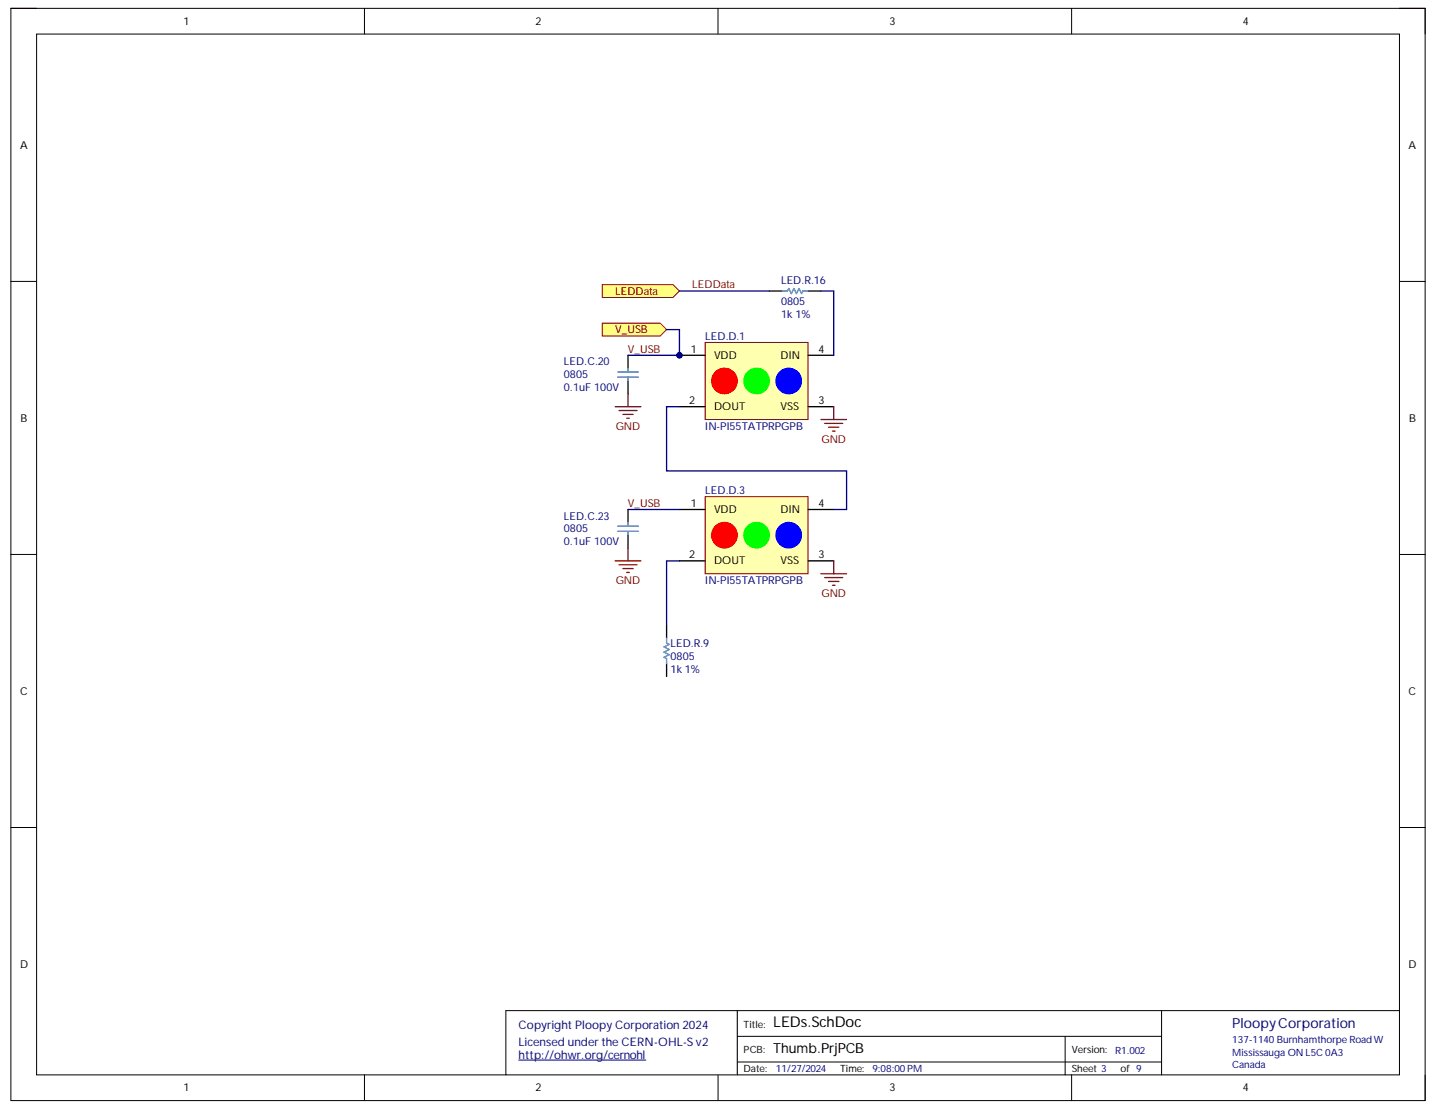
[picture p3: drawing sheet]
<svg xmlns="http://www.w3.org/2000/svg" width="279mm" height="216mm" viewBox="0 0 279 216" stroke-linecap="round" stroke-linejoin="round" font-family="sans-serif">
<path d="M2.1 1.6h274.8v212.3h-274.8z" fill="none" stroke="#000" stroke-width=".19"/>
<path d="M7.1 6.6h264.8v202.3h-264.8z" fill-rule="evenodd" fill="#fff"/>
<g fill="none" stroke="#000" stroke-width=".19">
<path d="M2.1 1.6h5M7.1 6.6h264.8v202.3h-264.8zM70.8 1.6v5M139.5 1.6v5M208.2 1.6v5M271.9 1.6h5v5M2.1 54.7h5M271.9 54.7h5M2.1 107.7h5M271.9 107.8h5M2.1 160.8h5M271.9 160.8h5"/>
<path d="M143.3 196.4v12.5M225.7 196.4v12.5M271.9 196.4h-173.6v12.5M70.8 208.9v5M139.5 208.9v5M143.3 201.4h82.4M143.3 206.4h82.4M207 201.4v7.5M208.2 208.9v5M276.9 208.9v5"/>
</g>
<path d="M100.8 206h24.7" fill="none" stroke="#000080" stroke-width=".19"/>
<circle cx="132" cy="69" r=".5" fill="#000080"/>
<circle cx="132" cy="69" r=".5" fill="none" stroke="#000080" stroke-width=".19"/>
<path d="M137 66.5h20v15h-20z" fill-rule="evenodd" fill="#ffffb0"/>
<path d="M137 66.5h20v15h-20z" fill="none" stroke="#800000" stroke-width=".19"/>
<path d="M132 79h5M132 69h5M157 69h5" fill="none" stroke="#000" stroke-width=".25"/>
<circle cx="132" cy="69" r=".5" fill="#000080"/>
<circle cx="132" cy="69" r=".5" fill="none" stroke="#000080" stroke-width=".19"/>
<path d="M157 79h5" fill="none" stroke="#000" stroke-width=".25"/>
<circle cx="140.8" cy="74" r="2.5" fill="#f00"/>
<circle cx="140.8" cy="74" r="2.5" fill="none" stroke="#f00" stroke-width=".19"/>
<circle cx="147" cy="74" r="2.5" fill="#0f0"/>
<circle cx="147" cy="74" r="2.5" fill="none" stroke="#0f0" stroke-width=".19"/>
<circle cx="153.2" cy="74" r="2.5" fill="#00f"/>
<circle cx="153.2" cy="74" r="2.5" fill="none" stroke="#00f" stroke-width=".19"/>
<path d="M137 96.5h20v15h-20z" fill-rule="evenodd" fill="#ffffb0"/>
<path d="M137 96.5h20v15h-20z" fill="none" stroke="#800000" stroke-width=".19"/>
<path d="M132 99h5M157 99h5M132 109h5M157 109h5" fill="none" stroke="#000" stroke-width=".25"/>
<circle cx="140.8" cy="104" r="2.5" fill="#f00"/>
<circle cx="140.8" cy="104" r="2.5" fill="none" stroke="#f00" stroke-width=".19"/>
<circle cx="147" cy="104" r="2.5" fill="#0f0"/>
<circle cx="147" cy="104" r="2.5" fill="none" stroke="#0f0" stroke-width=".19"/>
<circle cx="153.2" cy="104" r="2.5" fill="#00f"/>
<circle cx="153.2" cy="104" r="2.5" fill="none" stroke="#00f" stroke-width=".19"/>
<g fill="none" stroke="#800000" stroke-width=".25">
<path d="M119.5 79h5M120.3 79.8h3.5M122 76.5v2.5M162 79v2.5M121 80.5h2M121.8 81.3h.5M159.5 81.5h5M160.2 82.3h3.5M161 83h2M161.7 83.8h.5M119.5 109h5M120.3 109.7h3.5"/>
<path d="M121 110.5h2M121.8 111.2h.5M122 106.5v2.5M159.5 111.5h5M160.2 112.2h3.5M161 113h2M161.7 113.7h.5M162 109v2.5"/>
</g>
<path d="M149.5 56.6h2.5M157 56.6h2.5M122 69v2.5M122 74v2.5M122 99v2.5M122 104v2.5" fill="none" stroke="#000" stroke-width=".25"/>
<path d="M152 56.6h1l.3-.5 .4 1 .5-1 .5 1 .5-1 .5 1 .3-.5h1M120 73.3h4M120 72.3h4M122 71.5v.8M122 73.3v.7M120 103.3h4M120 102.3h4M122 101.5v.8M122 103.3v.7" fill="none" stroke="#009cca" stroke-width=".25"/>
<path d="M117 55.3h13.8l1.2 1.3-1.2 1.2h-13.8z" fill-rule="evenodd" fill="#ffff80"/>
<path d="M117 55.3h13.8l1.2 1.3-1.2 1.2h-13.8z" fill="none" stroke="#800000" stroke-width=".19"/>
<path d="M117 62.8h11.3l1.2 1.3-1.2 1.2h-11.3z" fill-rule="evenodd" fill="#ffff80"/>
<path d="M117 62.8h11.3l1.2 1.3-1.2 1.2h-11.3z" fill="none" stroke="#800000" stroke-width=".19"/>
<path d="M129.5 121.5v2.5M129.5 129v2.5" fill="none" stroke="#000" stroke-width=".25"/>
<path d="M129.5 124v1l.5 .2-1 .5 1 .5-1 .5 1 .5-1 .5 .5 .3v1" fill="none" stroke="#009cca" stroke-width=".25"/>
<path d="M129.5 64.1h2.5v4.9h-10M122 99h10" fill="none" stroke="#000080" stroke-width=".25"/>
<circle cx="132" cy="69" r=".5" fill="#000080"/>
<circle cx="132" cy="69" r=".5" fill="none" stroke="#000080" stroke-width=".19"/>
<path d="M132 56.6h17.5M159.5 56.6h2.5v12.4M132 79h-2.5v12.5h35v7.5h-2.5M132 109h-2.5v12.5" fill="none" stroke="#000080" stroke-width=".25"/>
<text font-size="2.9" x="150.2" y="199.6">LEDs.SchDoc</text>
<text font-size="2.7" fill="#000080" x="239.4" y="199.8">PloopyCorporation</text>
<text font-size="2.7" x="150.2" y="204.6">Thumb.PrjPCB</text>
<g font-size="2.3" fill="#000080">
<text x="100.8" y="200">CopyrightPloopyCorporation 2024</text>
<text x="100.8" y="203.2">Licensed underthe CERN-OHL-Sv2</text>
<text x="100.8" y="205.8">http://ohwr.org/cernohl</text>
</g>
<g font-size="2.1">
<text x="35.7" y="4.8">1</text>
<text x="104.1" y="4.8">2</text>
<text x="172.8" y="4.8">3</text>
<text x="241.4" y="4.8">4</text>
<text x="3.9" y="28.9">A</text>
<text x="273.7" y="28.9">A</text>
<text x="134.3" y="68.5">1</text>
<text x="138.7" y="69.8">VDD</text>
<text x="151.7" y="69.8">DIN</text>
<text x="159" y="68.5">4</text>
<text x="4" y="82">B</text>
<text x="133.9" y="78.5">2</text>
<text x="138.7" y="79.8">DOUT</text>
<text x="151.7" y="79.8">VSS</text>
<text x="159" y="78.5">3</text>
<text x="273.8" y="82">B</text>
<text x="134.3" y="98.4">1</text>
<text x="138.7" y="99.7">VDD</text>
<text x="151.7" y="99.7">DIN</text>
<text x="159" y="98.4">4</text>
<text x="133.9" y="108.5">2</text>
<text x="138.7" y="109.7">DOUT</text>
<text x="151.7" y="109.7">VSS</text>
<text x="159" y="108.5">3</text>
<text x="3.9" y="135">C</text>
<text x="273.7" y="135">C</text>
<text x="3.9" y="188">D</text>
<text x="273.7" y="188">D</text>
<text x="35.7" y="212.1">1</text>
<text x="104.1" y="212.1">2</text>
<text x="172.8" y="212.1">3</text>
<text x="241.4" y="212.1">4</text>
</g>
<g font-size="2.1" fill="#800000">
<text x="119.5" y="57.3">LEDData</text>
<text x="134.5" y="56">LEDData</text>
<text x="119.5" y="64.7">V_USB</text>
<text x="122" y="68.5">V_USB</text>
<text x="119.6" y="83.5">GND</text>
<text x="159.6" y="86">GND</text>
<text x="122" y="98.4">V_USB</text>
<text x="119.6" y="113.5">GND</text>
<text x="159.6" y="115.9">GND</text>
</g>
<g font-size="2.1" fill="#000080">
<text x="151.8" y="55.3">LED.R.16</text>
<text x="151.8" y="59.2">0805</text>
<text x="137" y="66">LED.D.1</text>
<text x="151.8" y="61.8">1k 1%</text>
<text x="109.6" y="71">LED.C.20</text>
<text x="109.6" y="76">0.1uF 100V</text>
<text x="109.6" y="73.5">0805</text>
<text x="137" y="83.5">IN-PI55TATPRPGPB</text>
<text x="137" y="96">LED.D.3</text>
<text x="109.6" y="101">LED.C.23</text>
<text x="109.6" y="106">0.1uF 100V</text>
<text x="109.6" y="103.4">0805</text>
<text x="137" y="113.5">IN-PI55TATPRPGPB</text>
<text x="130.3" y="125.7">LED.R.9</text>
<text x="130.3" y="130.7">1k 1%</text>
<text x="130.3" y="128.2">0805</text>
</g>
<g font-size="1.9">
<text x="144.5" y="199.7">Title:</text>
<text x="144.5" y="208.4">Date:</text>
<text x="144.5" y="204.7">PCB:</text>
<text x="163.2" y="208.4">Time:</text>
<text x="208.2" y="204.7">Version:</text>
<text x="208.2" y="208.4">Sheet 3</text>
<text x="217.7" y="208.4">of 9</text>
</g>
<g font-size="1.9" fill="#000080">
<text x="239.4" y="202.6">137-1140Burnhamthorpe Road W</text>
<text x="150.7" y="208.4">11/27/2024</text>
<text x="169.5" y="208.4">9:08:00PM</text>
<text x="216.7" y="204.9">R1.002</text>
<text x="239.4" y="205.2">Mississauga ON L5C 0A3</text>
<text x="239.4" y="207.6">Canada</text>
</g>
</svg>
